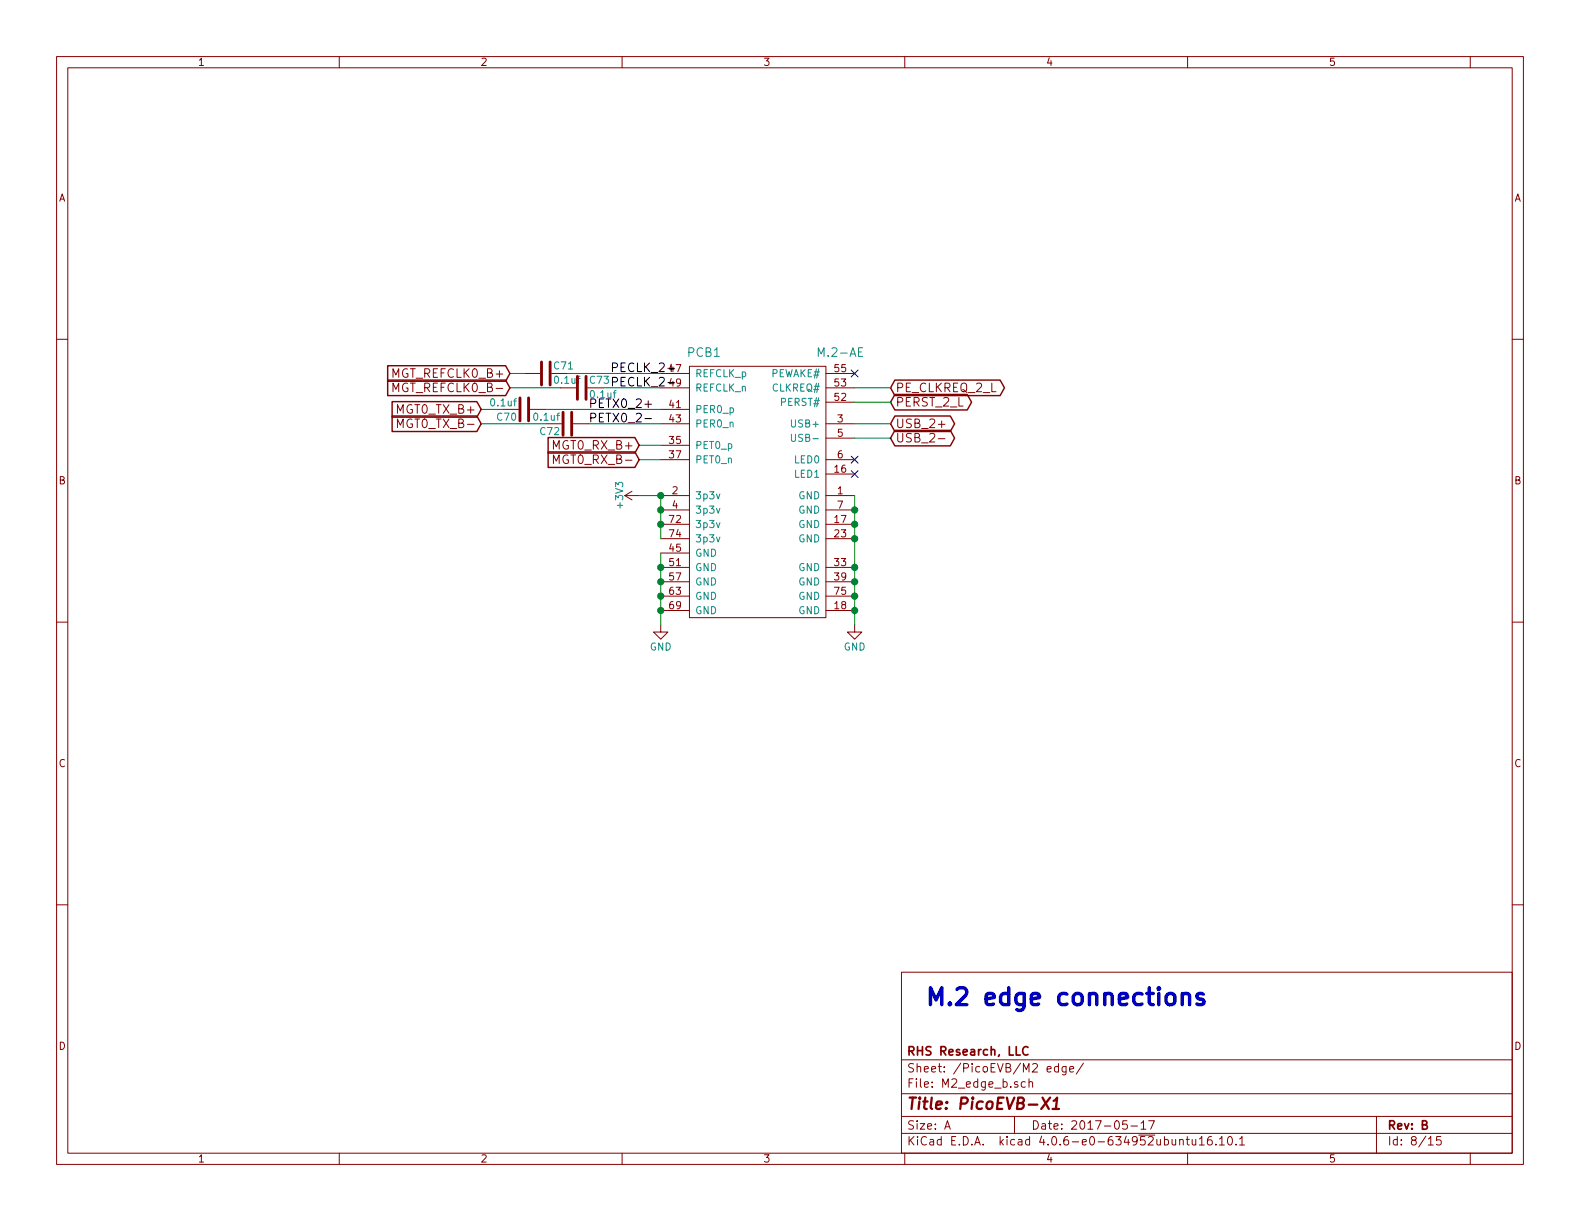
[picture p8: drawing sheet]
<svg xmlns="http://www.w3.org/2000/svg" width="279mm" height="216mm" viewBox="0 0 279 216" stroke-linecap="round" stroke-linejoin="round" font-family="sans-serif">
<g fill="none" stroke="#840000" stroke-width=".18">
<path d="M10 10h259.4v195.9h-259.4zM12 12h255.4v191.9h-255.4zM60 10v2M110 10v2M160 10v2M210 10v2M260 10v2M10 60h2M267.4 60h2M69.5 69.3v-1.6l.5 1.1 .5-1.1v1.6M70.3 75.6v-1.5l.5 1.1 .5-1.1v1.5M88.9 72.4h2.8"/>
<path d="M92.7 66h2.8M93.7 72.4h2.8M96.5 74.9h2.8M97.5 66h2.8M99.1 68.6h2.8M101.3 74.9h2.8M103.9 68.6h2.8M116.8 74.9h5.1M116.8 72.4h5.1M116.8 68.6h5.1M116.8 78.7h5.1M116.8 66h5.1"/>
<path d="M121.9 64.8h24.1v44.4h-24.1zM146 74.9h5.1M146 77.5h5.1M146 71.1h5.1M146 68.6h5.1M146 66h5.1M165.9 77.6h1.2M165.9 75h1.2M97.9 82v-1.6l.5 1.1 .5-1.1v1.6M110.5 87.6l1.3 .8M110.5 87.6h2.5M111.8 86.9l-1.3 .7"/>
<path d="M116.8 87.6h5.1M116.8 90.2h5.1M116.8 81.3h5.1M116.8 92.7h5.1M116.8 95.3h5.1M116.8 97.8h5.1M146 87.6h5.1M146 90.2h5.1M146 81.3h5.1M146 92.7h5.1M146 95.3h5.1M146 83.8h5.1"/>
<path d="M10 110h2M116.8 110.5v1.3h1.3l-1.3 1.2-1.2-1.2h1.2M116.8 100.3h5.1M116.8 105.4h5.1M116.8 102.9h5.1M116.8 108h5.1M146 100.3h5.1M146 105.4h5.1M146 102.9h5.1M146 108h5.1M151.1 110.5v1.3h1.3l-1.3 1.2-1.2-1.2h1.2M267.4 110h2"/>
<path d="M10 160h2M267.4 160h2M159.4 171.9h108v32h-108zM159.4 197.4h108M159.4 193.4h108M159.4 187.4h108M167.1 199.7l.4-1.5 .5 1.5M167.2 199.2h.7M179.4 197.4v3M181.3 191.3h-.4l-.3 .2 .1 .6 .2 .2 .4-.1M182 191.4l.2-.1h.3l.1 1M182 190.8v1.5"/>
<path d="M187.2 188.6h-.5l-.2 .2v.6l.2 .2 .5-.1M187.2 188.1v1.5M188.5 188.6v1.3l-.3 .2-.3-.1M188.5 188.6h-.4l-.3 .2 .1 .6 .2 .2 .4-.1M189.2 189.1l.7-.2-.1-.3h-.4l-.2 .2v.7h.6M191.6 188l-1.3 1.9M199.3 198.2h-.7l-.1 .7 .2-.1h.5l.2 .2-.1 .5-.2 .2-.6-.2M200 199.1h1.1M201.8 198.6l.4-.4v1.5M201.8 199.7h.8M203.1 198.2h1l-.6 1.5M243.4 197.4v6.5"/>
<path d="M60 203.9v2M110 203.9v2M159.4 200.4h108M160 203.9v2M208.6 201.6l.2-.1h.4v1M208.6 201.5v1M209.8 201.5h.5M210 201v1.3l.3 .2M210 203.9v2M210.8 201.5l.1 .9 .4 .1 .2-.2M211.5 201.5v1M212.1 201.4l.4-.4v1.5"/>
<path d="M212.1 202.5h.9M214.2 201a.59 .59 0 0 0-.7 .6l.1 .7 .2 .2 .5-.2 .1-.5-.2-.2-.4-.1-.3 .3M215 202.3v.2M215.6 201.4l.5-.4v1.5M215.6 202.5h.9M217.2 201.1l.2-.1a.81 .81 0 0 1 .6 .6 .81 .81 0 0 1-.3 .8l-.1 .1a.79 .79 0 0 1-.4-1.4zM218.6 202.3v.2M219.2 201.4l.4-.4v1.5M219.2 202.5h.9M252.6 201.4l.4-.4v1.5M252.6 202.5h.8M254.8 201h-.7l-.1 .7 .2-.2 .5 .1 .2 .2-.1 .5-.2 .2-.6-.2"/>
<path d="M260 203.9v2"/>
</g>
<path d="M184.4 194.1l1.1 2M185.7 194.1l-1.6 2M186.1 196.1h1.2M186.3 194.7l.6-.6-.2 2" fill="none" stroke="#840000" stroke-width=".41"/>
<path d="M181.8 185.2a.7 .7 0 0 0-.9 .2 .7 .7 0 0 0 .1 1 .55 .55 0 0 0 .8 0" fill="none" stroke="#840000" stroke-width=".3"/>
<path d="M68.6 64.7h20.8l.8 1.3-.8 1.4h-20.8zM68.6 67.2h20.8l.8 1.4-.8 1.4h-20.8zM69.3 71h15l.8 1.4-.8 1.4h-15zM69.3 73.6h15l.8 1.3-.8 1.4h-15zM96.9 77.4h15.4l.7 1.3-.7 1.4h-15.4zM96.9 79.9h15.4l.7 1.4-.7 1.4h-15.4zM158.2 76.1h9.8l.8 1.4-.8 1.3h-9.8l-.7-1.3zM158.2 73.6h9.8l.8 1.3-.8 1.4h-9.8l-.7-1.4zM158.2 67.2h18.7l.7 1.4-.7 1.4h-18.7l-.7-1.4zM158.2 69.7h12.8l.8 1.4-.8 1.4h-12.8l-.7-1.4z" fill="none" stroke="#840000" stroke-width=".25"/>
<path d="M140 76.8v1l.2 .3h.2l.3-.3v-1" fill="none" stroke="#008484" stroke-width=".18"/>
<g fill="none" stroke="#008400" stroke-width=".18">
<path d="M85.1 74.9h11.4M85.1 72.4h3.8M90.2 68.6h8.9M90.2 66h2.5M96.5 72.4h20.3M100.3 66h16.5M104.1 74.9h12.7M106.7 68.6h10.1M113 78.7h3.8M151.1 74.9h6.4M151.1 77.5h6.4M151.1 68.6h6.4"/>
<path d="M151.1 71.1h6.4M113 87.6h3.8v7.7M113 81.3h3.8M116.8 97.8v12.7M151.1 87.6v22.9"/>
</g>
<g fill="#008400" stroke="#008400" stroke-width=".25">
<circle cx="116.8" cy="90.2" r=".51"/>
<circle cx="116.8" cy="92.7" r=".51"/>
<circle cx="151.1" cy="90.2" r=".51"/>
<circle cx="151.1" cy="92.7" r=".51"/>
<circle cx="151.1" cy="95.3" r=".51"/>
<circle cx="151.1" cy="100.3" r=".51"/>
<circle cx="151.1" cy="102.9" r=".51"/>
<circle cx="151.1" cy="105.4" r=".51"/>
<circle cx="151.1" cy="108" r=".51"/>
<circle cx="116.8" cy="108" r=".51"/>
<circle cx="116.8" cy="105.4" r=".51"/>
<circle cx="116.8" cy="102.9" r=".51"/>
<circle cx="116.8" cy="100.3" r=".51"/>
<circle cx="116.8" cy="87.6" r=".51"/>
</g>
<path d="M150.5 65.4l1.2 1.2M151.7 65.4l-1.2 1.2M150.5 83.2l1.2 1.2M150.5 80.7l1.2 1.2M151.7 83.2l-1.2 1.2M151.7 80.7l-1.2 1.2" fill="none" stroke="#000084" stroke-width=".18"/>
<path d="M91.9 70.4v4M93.5 70.4v4M95.8 64v4.1M97.3 64v4.1M99.6 72.9v4.1M101.1 72.9v4.1M102.1 66.5v4.1M103.6 66.5v4.1" fill="none" stroke="#840000" stroke-width=".51"/>
<path d="M104.5 73.9l.7-.1 .2-.2-.1-.4-.2-.1h-.6v1.5M104.5 71.3h.7l.2-.3-.1-.3-.2-.2h-.6v1.6" fill="none" stroke="#000" stroke-width=".18"/>
<path d="M209.1 175.9a.76 .76 0 0 1 1.3 .2v1.5M209.1 175.7v1.9M212.8 175.8l-.7-.1-.3 .1-.2 .3 .2 .4 1 .3 .1 .3-.1 .4-.3 .1-.9-.1" fill="none" stroke="#0000c2" stroke-width=".61"/>
<text font-size="4.2" fill="#0000c2" x="163.8" y="177.8">M.2 edge connections</text>
<text font-size="2.8" fill="#840000" x="160.4" y="196.2">Title: PicoEVB-X1</text>
<g font-size="2.1">
<text x="107.9" y="65.8">PECLK_2+</text>
<text x="107.9" y="68.3">PECLK_2-</text>
<text x="105.3" y="72.1">PETX0_2+</text>
<text x="105.8" y="74.7">PETX0_2-</text>
</g>
<g font-size="2.1" fill="#008484">
<text x="121.6" y="63.1">PCB1</text>
<text x="145" y="63.1">M.2-AE</text>
</g>
<g font-size="2.1" fill="#840000">
<text x="69.6" y="66.8">MGT_REFCLK0_B+</text>
<text x="70.2" y="69.3">MGT_REFCLK0_B-</text>
<text x="158.4" y="69.3">PE_CLKREQ_2_L</text>
<text x="158.4" y="71.9">PERST_2_L</text>
<text x="70.4" y="73.2">MGT0_TX_B+</text>
<text x="71" y="75.7">MGT0_TX_B-</text>
<text x="158.4" y="75.7">USB_2+</text>
<text x="98.1" y="79.5">MGT0_RX_B+</text>
<text x="98.7" y="82">MGT0_RX_B-</text>
<text x="158.4" y="78.2">USB_2-</text>
<text x="160.4" y="189.6">Sheet: /PicoEVB/M2 edge/</text>
<text x="160.4" y="186.6">RHS Research, LLC</text>
<text x="160.4" y="192.3">File: M2_edge_b.sch</text>
<text x="160.4" y="202.5">KiCad E.D.A. kicad 4.0.6-e0-634952ubuntu16.10.1</text>
<text x="160.4" y="199.7">Size: A</text>
<text x="182.4" y="199.7">Date: 2017-05-17</text>
<text x="245.4" y="199.7">Rev: B</text>
<text x="245.4" y="202.5">Id: 8/15</text>
</g>
<g font-size="1.8" fill="#840000">
<text x="35" y="11.6">1</text>
<text x="85" y="11.6">2</text>
<text x="135" y="11.6">3</text>
<text x="185" y="11.6">4</text>
<text x="235" y="11.6">5</text>
<text x="10.4" y="35.6">A</text>
<text x="267.8" y="35.6">A</text>
<text x="147.6" y="65.8">55</text>
<text x="147.6" y="70.9">52</text>
<text x="147.6" y="68.3">53</text>
<text x="118.4" y="72.1">41</text>
<text x="118.4" y="74.7">43</text>
<text x="148.1" y="74.7">3</text>
<text x="148.1" y="77.2">5</text>
<text x="118.4" y="78.5">35</text>
<text x="118.4" y="81">37</text>
<text x="147.6" y="83.6">16</text>
<text x="148.1" y="81">6</text>
<text x="10.4" y="85.6">B</text>
<text x="118.9" y="87.4">2</text>
<text x="118.9" y="89.9">4</text>
<text x="148.1" y="87.4">1</text>
<text x="148.1" y="89.9">7</text>
<text x="267.8" y="85.6">B</text>
<text x="118.4" y="92.5">72</text>
<text x="118.4" y="95">74</text>
<text x="147.6" y="95">23</text>
<text x="147.6" y="92.5">17</text>
<text x="118.4" y="100.1">51</text>
<text x="118.4" y="97.5">45</text>
<text x="147.6" y="100.1">33</text>
<text x="118.4" y="105.2">63</text>
<text x="118.4" y="102.6">57</text>
<text x="118.4" y="107.7">69</text>
<text x="147.6" y="105.2">75</text>
<text x="147.6" y="107.7">18</text>
<text x="147.6" y="102.6">39</text>
<text x="10.4" y="135.6">C</text>
<text x="267.8" y="135.6">C</text>
<text x="10.4" y="185.6">D</text>
<text x="267.8" y="185.6">D</text>
<text x="35" y="205.5">1</text>
<text x="85" y="205.5">2</text>
<text x="135" y="205.5">3</text>
<text x="185" y="205.5">4</text>
<text x="235" y="205.5">5</text>
</g>
<g font-size="1.8" fill="#008484">
<text x="98" y="65.3">C71</text>
<text x="86.9" y="71.8">0.1uf</text>
<text x="98.2" y="67.8">0.1uf</text>
<text x="104.4" y="67.8">C73</text>
<text x="104.5" y="70.4">0.1uf</text>
<text x="122.9" y="66.7">REFCLK_p</text>
<text x="122.9" y="69.2">REFCLK_n</text>
<text x="136.3" y="66.7">PEWAKE#</text>
<text x="136.6" y="69.2">CLKREQ#</text>
<text x="138.2" y="71.8">PERST#</text>
<text x="88" y="74.4">C70</text>
<text x="94.5" y="74.4">0.1uf</text>
<text x="95.6" y="76.9">C72</text>
<text x="122.9" y="73">PER0_p</text>
<text x="122.9" y="75.6">PER0_n</text>
<text x="140.3" y="75.6">USB+</text>
<text x="122.9" y="79.4">PET0_p</text>
<text x="122.9" y="81.9">PET0_n</text>
<text x="140.5" y="81.9">LED0</text>
<text x="140.7" y="78.1">USB-</text>
<text x="110.2" y="89.7" transform="rotate(-90 110.2 89.7)">+3V3</text>
<text x="122.9" y="88.3">3p3v</text>
<text x="140.5" y="84.5">LED1</text>
<text x="141.1" y="88.3">GND</text>
<text x="122.9" y="90.8">3p3v</text>
<text x="122.9" y="93.3">3p3v</text>
<text x="122.9" y="95.9">3p3v</text>
<text x="141.1" y="90.8">GND</text>
<text x="141.1" y="95.9">GND</text>
<text x="141.1" y="93.3">GND</text>
<text x="122.9" y="101">GND</text>
<text x="122.9" y="98.4">GND</text>
<text x="141.1" y="101">GND</text>
<text x="122.9" y="106">GND</text>
<text x="122.9" y="103.5">GND</text>
<text x="141.1" y="106">GND</text>
<text x="141.1" y="103.5">GND</text>
<text x="122.9" y="108.6">GND</text>
<text x="141.1" y="108.6">GND</text>
<text x="114.9" y="115">GND</text>
<text x="149.2" y="115">GND</text>
</g>
<g font-size="1.8">
<text x="118.4" y="65.8">47</text>
<text x="118.4" y="68.3">49</text>
</g>
</svg>
